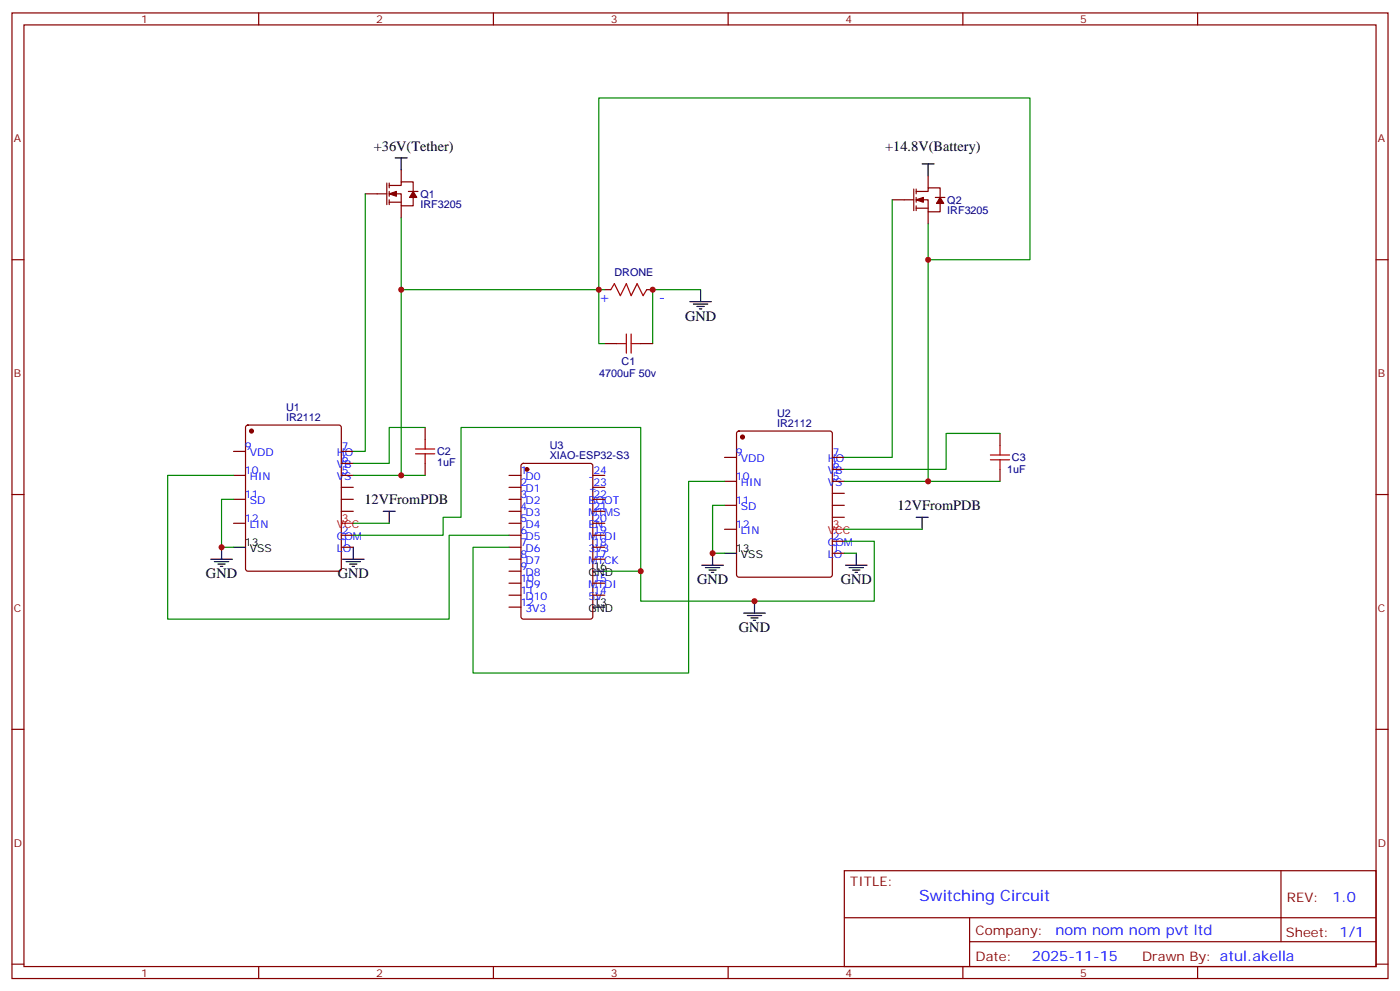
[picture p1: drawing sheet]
<svg xmlns="http://www.w3.org/2000/svg" width="412mm" height="292mm" viewBox="0 0 412 292" stroke-linecap="round" stroke-linejoin="round" font-family="sans-serif">
<g fill="none" stroke="#870000" stroke-width=".35">
<path d="M3.5 3.8h405.4v284.3h-405.4zM7.1 7.3h398.2v277.3h-398.2zM76.2 3.8v3.5M145.3 3.8v3.5M214.5 3.8v3.5M283.6 3.8v3.5M352.8 3.8v3.5M107.6 57.1h6.3M113.9 53.9v6.4M114.7 54.6h3.5v-1h3.5v2.8M114.7 57.1h3.5v3.5h3.5v-2.5M114.7 59.5h3.5"/>
<path d="M114.7 53.9v1.4M114.7 56.4v1.4M114.7 58.8v1.5M118.2 50v3.6M120.3 56.4h2.8M262.8 58.8h6.4M269.2 55.7v6.3M269.9 56.4h3.5v-1.1h3.5v2.8M269.9 58.8h3.5v3.6h3.5v-2.5M269.9 55.7v1.4M269.9 58.1v1.4M273.4 51.8v3.5"/>
<path d="M275.5 58.1h2.8M3.5 76.5h3.6M118.2 60.6v3.5M269.9 61.3h3.5M269.9 60.6v1.4M273.4 62.4v3.5M405.3 76.5h3.6M178.2 85.3h1.7M190.5 85.3h1.8M178.2 101.2h3.5M188.7 101.2h3.6M68.8 140h3.5"/>
<path d="M68.8 132.9h3.5M72.6 125.4l.4-.2h26.8l.7 .4v41.9l-.4 .6-27.1 .1-.6-.5-.1-41.8zM100.5 140h3.6M100.5 136.5h3.6M100.5 132.9h3.6M125.2 125.9v3.5M125.2 136.5v3.5M149.9 140h3.6M153.7 136.7l.5-.2h19.7l.7 .4v44.7l-.4 .7h-20l-.7-.4v-44.7zM174.6 140h3.6M213.4 134.7h3.6M217.2 127.1l.5-.2h26.8l.6 .5 .1 41.9-.5 .6-27 .1-.7-.5v-41.9z"/>
<path d="M245.2 138.2h3.5M245.2 134.7h3.5M294.6 127.6v3.6M294.6 138.2v3.5M3.5 145.6h3.6M68.8 154.1h3.5M68.8 147h3.5M100.5 157.6h3.6M100.5 147h3.6M100.5 143.5h3.6M100.5 150.6h3.6M149.9 157.6h3.6"/>
<path d="M149.9 154.1h3.6M149.9 147h3.6M149.9 143.5h3.6M149.9 150.6h3.6M174.6 157.6h3.6M174.6 154.1h3.6M174.6 147h3.6M174.6 143.5h3.6M174.6 150.6h3.6M213.4 141.7h3.6M213.4 155.9h3.6M213.4 148.8h3.6"/>
<path d="M245.2 159.4h3.5M245.2 141.7h3.5M245.2 148.8h3.5M245.2 145.3h3.5M245.2 152.3h3.5M405.3 145.6h3.6M100.5 161.1h3.6M149.9 161.1h3.6M149.9 164.7h3.6M149.9 168.2h3.6M149.9 171.7h3.6M149.9 175.3h3.6"/>
<path d="M149.9 178.8h3.6M174.6 161.1h3.6M174.6 164.7h3.6M174.6 171.7h3.6M174.6 175.3h3.6M245.2 162.9h3.5M3.5 214.8h3.6M405.3 214.8h3.6M248.7 256.4h156.6v28.2h-156.6zM377.3 256.4v20.9M248.7 270.2h156.5M285.6 277.3h119.6"/>
<path d="M285.6 270.2v14.2M3.5 283.9h3.6M76.2 284.6v3.5M145.3 284.6v3.5M214.5 284.6v3.5M283.6 284.6v3.5M352.8 284.6v3.5M405.3 283.9h3.6"/>
</g>
<g fill="#870000" stroke="#870000" stroke-width=".35">
<path d="M114.7 57.1l2.1-.7v1.4z"/>
<path d="M121.7 56.4l1.1 1.7h-2.2z"/>
<path d="M269.9 58.8l2.1-.7v1.4z"/>
<path d="M276.9 58.1l1.1 1.8h-2.1z"/>
<circle cx="74.1" cy="126.9" r=".53"/>
<circle cx="218.7" cy="128.7" r=".53"/>
<circle cx="155.2" cy="138.2" r=".53"/>
</g>
<path d="M100.5 154.1h3.6M245.2 155.9h3.5" fill="none" stroke="#f00" stroke-width=".35"/>
<g fill="none" stroke="#000" stroke-width=".35">
<path d="M116.4 46.5h3.5M118.2 46.5v3.5M271.6 48.3h3.6M273.4 48.3v3.5M203.2 88.8h6.3M204.3 89.5h4.2M205.3 90.2h2.1M206 90.9h.7M206.4 85.3v3.5M112.9 150.6h3.5M114.7 150.6v3.5M269.9 152.3h3.5"/>
<path d="M271.6 152.3v3.6M62.1 164.7h6.3M63.1 165.4h4.3M64.2 166.1h2.1M64.9 166.8h.7M65.3 161.1v3.6M68.8 161.1h3.5M100.9 164.7h6.3M102 165.4h4.2M103 166.1h2.1M103.7 166.8h.7M104.1 161.1v3.6"/>
<path d="M174.6 178.8h3.6M174.6 168.2h3.6M206.7 166.4h6.4M207.8 167.1h4.2M208.8 167.9h2.2M209.5 168.6h.8M209.9 162.9v3.5M213.4 162.9h3.6M222.2 177v3.6M249.1 166.4h6.3M250.1 167.1h4.3M251.2 167.9h2.1"/>
<path d="M251.9 168.6h.7M252.2 162.9v3.5M219.1 180.6h6.3M220.1 181.3h4.3M221.2 182h2.1M221.9 182.7h.7"/>
</g>
<g fill="none" stroke="#008700" stroke-width=".35">
<path d="M107.6 57.1v75.8h-3.5M262.8 58.8v75.9h-14.1M118.2 64.1v21.2h60M273.4 65.9v10.6h30v-47.6h-127v72.3h1.8M273.4 76.5v65.2h-24.7M118.2 85.3v54.7h-14.1M206.4 85.3h-14.1v15.9M68.8 140h-19.4v42.3h82.9v-24.7h17.6M118.2 140h7M125.2 125.9h-10.5v10.6h-10.6M294.6 127.6h-15.9v10.6h-30M68.8 147h-3.5v14.1h3.5"/>
<path d="M104.1 157.6h26.4v-5.3h5.3v-26.4h52.9v42.3h-10.5M104.1 154.1h10.6M213.4 141.7h-10.6v56.5h-63.5v-37.1h10.6M213.4 148.8h-3.5v14.1h3.5M248.7 159.4h8.8v17.6h-68.8v-8.8M248.7 155.9h22.9M273.4 141.7h21.2M248.7 162.9h3.5"/>
</g>
<g fill="none" stroke="#a10000" stroke-width=".35">
<path d="M179.9 85.3l1.1-1.8 1.7 3.6 1.8-3.6 1.4 3.6 1.8-3.6 1.7 3.6 1.1-1.8M184.5 98.4v5.6M185.9 98.4v5.6M181.7 101.2h2.8M185.9 101.2h2.8M122.4 133.6h5.7M122.4 132.2h5.7M125.2 129.4v2.8M125.2 133.6v2.9M291.7 135.4h5.7M291.7 134h5.7M294.6 131.2v2.8"/>
<path d="M294.6 135.4v2.8"/>
</g>
<g fill="#c00">
<circle cx="176.4" cy="85.3" r=".88"/>
<circle cx="192.3" cy="85.3" r=".88"/>
<circle cx="188.7" cy="168.2" r=".88"/>
<circle cx="222.3" cy="177" r=".88"/>
<circle cx="118.2" cy="85.3" r=".88"/>
<circle cx="273.4" cy="76.5" r=".88"/>
<circle cx="273.4" cy="141.7" r=".88"/>
<circle cx="118.2" cy="140" r=".88"/>
<circle cx="65.3" cy="161.1" r=".88"/>
<circle cx="209.9" cy="162.9" r=".88"/>
</g>
<text font-size="4.6" fill="#00f" x="270.8" y="265.4">Switching Circuit</text>
<g font-size="4.2">
<text x="110.1" y="44.4">+36V(Tether)</text>
<text x="260.7" y="44.4">+14.8V(Battery)</text>
<text x="201.8" y="94.5">GND</text>
<text x="107.4" y="148.4">12VFromPDB</text>
<text x="264.3" y="150.2">12VFromPDB</text>
<text x="60.7" y="170.3">GND</text>
<text x="99.5" y="170.3">GND</text>
<text x="205.3" y="172.1">GND</text>
<text x="247.6" y="172.1">GND</text>
<text x="217.7" y="186.2">GND</text>
</g>
<g font-size="4.2" fill="#00f">
<text x="176.4" y="88.8">+</text>
<text x="194" y="88.8">-</text>
<text x="392.5" y="265.7">1.0</text>
<text x="310.9" y="275.2">nom nom nom pvt ltd</text>
<text x="304" y="283">2025-11-15</text>
</g>
<g font-size="3.9" fill="#800">
<text x="250.5" y="261">TITLE:</text>
<text x="379.1" y="265.7">REV:</text>
<text x="287.4" y="275.2">Company:</text>
<text x="378.7" y="275.8">Sheet: 1/1</text>
<text x="287.4" y="282.9">Date:</text>
<text x="336.4" y="282.9">Drawn By: atul.akella</text>
</g>
<g font-size="3.2" fill="#800">
<text x="41.6" y="6.8">1</text>
<text x="110.8" y="6.8">2</text>
<text x="179.9" y="6.8">3</text>
<text x="249.1" y="6.8">4</text>
<text x="318.2" y="6.8">5</text>
<text x="4.1" y="41.9">A</text>
<text x="405.9" y="41.9">A</text>
<text x="4.1" y="111.1">B</text>
<text x="405.9" y="111.1">B</text>
<text x="4.1" y="180.2">C</text>
<text x="405.9" y="180.2">C</text>
<text x="4.1" y="249.3">D</text>
<text x="405.9" y="249.3">D</text>
<text x="41.6" y="287.6">1</text>
<text x="110.8" y="287.6">2</text>
<text x="179.9" y="287.6">3</text>
<text x="249.1" y="287.6">4</text>
<text x="318.2" y="287.6">5</text>
</g>
<g font-size="3.2" fill="#000080">
<text x="123.8" y="58.2">Q1</text>
<text x="279" y="60">Q2</text>
<text x="123.8" y="61.4">IRF3205</text>
<text x="279" y="63.1">IRF3205</text>
<text x="181" y="81.3">DRONE</text>
<text x="183.1" y="107.6">C1</text>
<text x="176.5" y="111.1">4700uF 50v</text>
<text x="84.3" y="124.1">IR2112</text>
<text x="84.3" y="121">U1</text>
<text x="228.9" y="125.9">IR2112</text>
<text x="228.9" y="122.7">U2</text>
<text x="128.8" y="137.2">1uF</text>
<text x="128.8" y="134.1">C2</text>
<text x="161.9" y="135.3">XIAO-ESP32-S3</text>
<text x="161.9" y="132.2">U3</text>
<text x="298.1" y="135.8">C3</text>
<text x="296.7" y="139.4">1uF</text>
</g>
<g font-size="3.2" fill="#00f">
<text x="72.1" y="132.6">9</text>
<text x="73.6" y="134.3">VDD</text>
<text x="99.2" y="137.9">VB</text>
<text x="99.2" y="134.3">HO</text>
<text x="100.7" y="136.1">6</text>
<text x="100.7" y="132.6">7</text>
<text x="216.8" y="134.3">9</text>
<text x="218.3" y="136.1">VDD</text>
<text x="243.9" y="136.1">HO</text>
<text x="245.4" y="137.9">6</text>
<text x="245.4" y="134.3">7</text>
<text x="72.1" y="139.6">10</text>
<text x="73.6" y="141.4">HIN</text>
<text x="99.2" y="141.4">VS</text>
<text x="100.7" y="139.6">5</text>
<text x="153.3" y="139.6">1</text>
<text x="153.3" y="143.2">2</text>
<text x="154.8" y="141.4">D0</text>
<text x="173.3" y="141.4">-</text>
<text x="174.8" y="143.2">23</text>
<text x="174.8" y="139.6">24</text>
<text x="216.8" y="141.4">10</text>
<text x="218.3" y="143.2">HIN</text>
<text x="243.9" y="143.2">VS</text>
<text x="243.9" y="139.6">VB</text>
<text x="245.4" y="141.4">5</text>
<text x="72.1" y="146.7">11</text>
<text x="73.6" y="148.4">SD</text>
<text x="153.3" y="146.7">3</text>
<text x="154.8" y="144.9">D1</text>
<text x="154.8" y="148.4">D2</text>
<text x="173.3" y="148.4">BOOT</text>
<text x="173.3" y="144.9">+</text>
<text x="174.8" y="146.7">22</text>
<text x="216.8" y="148.4">11</text>
<text x="72.1" y="153.7">12</text>
<text x="73.6" y="155.5">LIN</text>
<text x="153.3" y="150.2">4</text>
<text x="153.3" y="153.7">5</text>
<text x="154.8" y="152">D3</text>
<text x="154.8" y="155.5">D4</text>
<text x="173.3" y="155.5">EN</text>
<text x="173.3" y="152">MTMS</text>
<text x="174.8" y="153.7">20</text>
<text x="174.8" y="150.2">21</text>
<text x="216.8" y="155.5">12</text>
<text x="218.3" y="150.2">SD</text>
<text x="99.2" y="159">COM</text>
<text x="100.7" y="160.8">1</text>
<text x="100.7" y="157.3">2</text>
<text x="153.3" y="157.3">6</text>
<text x="153.3" y="160.8">7</text>
<text x="154.8" y="159">D5</text>
<text x="173.3" y="159">MTDI</text>
<text x="174.8" y="160.8">18</text>
<text x="174.8" y="157.3">19</text>
<text x="218.3" y="157.3">LIN</text>
<text x="243.9" y="160.8">COM</text>
<text x="245.4" y="159">2</text>
<text x="99.2" y="162.6">LO</text>
<text x="153.3" y="164.3">8</text>
<text x="153.3" y="167.9">9</text>
<text x="154.8" y="162.6">D6</text>
<text x="154.8" y="166.1">D7</text>
<text x="173.3" y="166.1">MTCK</text>
<text x="173.3" y="162.6">3V3</text>
<text x="174.8" y="164.3">17</text>
<text x="243.9" y="164.3">LO</text>
<text x="245.4" y="162.6">1</text>
<text x="153.3" y="171.4">10</text>
<text x="154.8" y="169.6">D8</text>
<text x="154.8" y="173.1">D9</text>
<text x="173.3" y="173.1">MTDI</text>
<text x="174.8" y="171.4">15</text>
<text x="153.3" y="174.9">11</text>
<text x="153.3" y="178.4">12</text>
<text x="154.8" y="176.7">D10</text>
<text x="173.3" y="176.7">5V</text>
<text x="174.8" y="174.9">14</text>
<text x="154.8" y="180.2">3V3</text>
</g>
<g font-size="3.2" fill="#f00">
<text x="99.2" y="155.5">VCC</text>
<text x="100.7" y="153.7">3</text>
<text x="245.4" y="155.5">3</text>
<text x="243.9" y="157.3">VCC</text>
</g>
<g font-size="3.2">
<text x="72.1" y="160.8">13</text>
<text x="73.6" y="162.6">VSS</text>
<text x="174.8" y="167.9">16</text>
<text x="216.8" y="162.6">13</text>
<text x="218.3" y="164.3">VSS</text>
<text x="173.3" y="169.6">GND</text>
<text x="174.8" y="178.4">13</text>
<text x="173.3" y="180.2">GND</text>
</g>
</svg>
